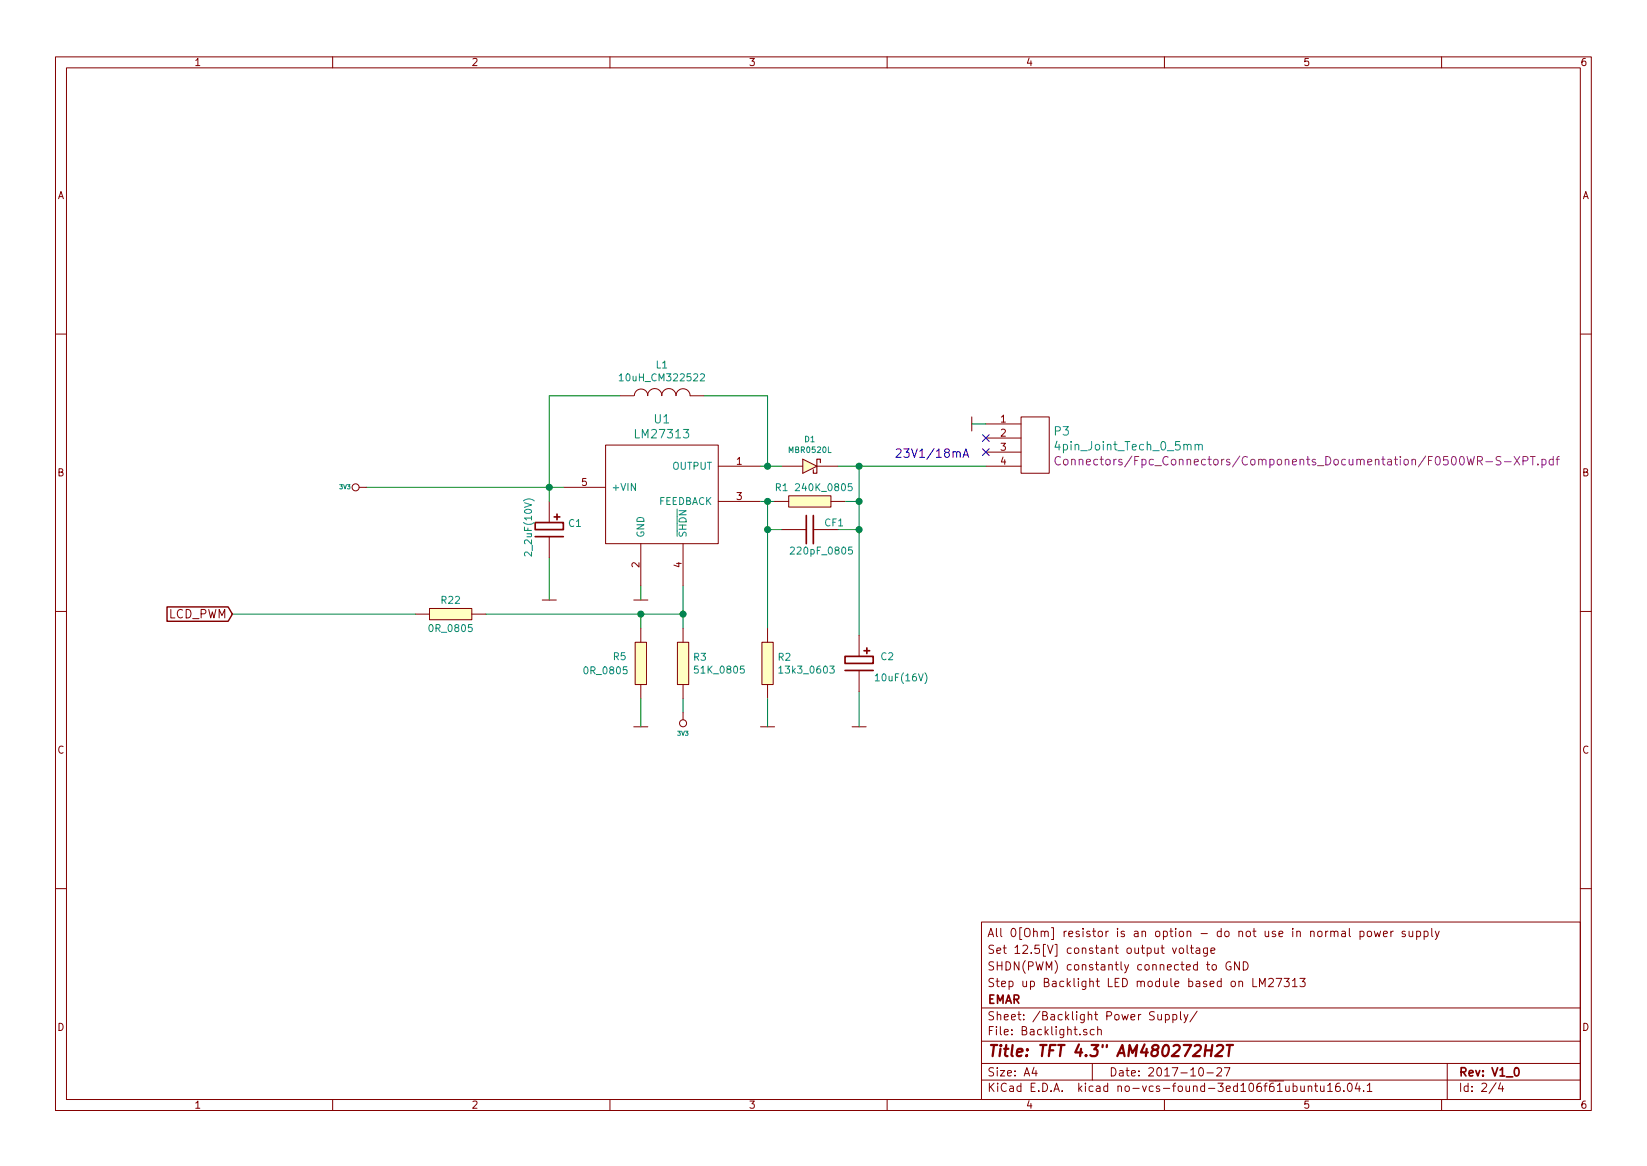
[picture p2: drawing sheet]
<svg xmlns="http://www.w3.org/2000/svg" width="297mm" height="210mm" viewBox="0 0 297 210" stroke-linecap="round" stroke-linejoin="round" font-family="sans-serif">
<g fill="none" stroke="#840000" stroke-width=".18">
<path d="M10 10.3h277v189.9h-277zM12 12.2h273v186.1h-273zM60 10.3v1.9M110 10.3v1.9M160 10.3v1.9M210 10.3v1.9M260 10.3v1.9M10 60.2h2M111.8 71.4h2.5M114.4 71.3a1.22 1.22 0 0 1 1.2-1.2 1.22 1.22 0 0 1 1.2 1.2M116.8 71.3a1.3 1.3 0 0 1 1.3-1.2 1.3 1.3 0 0 1 1.3 1.2M119.3 71.3a1.3 1.3 0 0 1 1.3-1.2 1.3 1.3 0 0 1 1.3 1.2 1.27 1.27 0 0 1 1.3-1.2 1.27 1.27 0 0 1 1.3 1.2"/>
<path d="M124.5 71.4h2.5M175.3 75.2v2.5M177.8 76.4h6.3M177.8 79h6.3M184.1 75.2h5.1v10.1h-5.1zM285 60.2h2M64.8 87.9h1.2M99.1 90.4v3.8M99.1 96.8v3.8M101.6 87.9h7.6M109.2 80.3h20.3v17.7h-20.3zM115.6 98v7.7"/>
<path d="M123.2 98v7.7M129.5 84.1h7.7M129.5 90.4h7.7M139.7 90.4h2.5M141 95.5h4.4M141 84.1h3.8M142.2 89.4h7.7v2h-7.7zM144.8 82.8l2.5 1.3-2.5 1.2zM146.7 95.5h4.4M147.3 84.1h3.8M149.9 90.4h2.5M177.8 84.1h6.3"/>
<path d="M177.8 81.5h6.3M10 110.3h2M74.9 110.7h2.6M77.5 109.7h7.6v2.1h-7.6zM85.1 110.7h2.5M97.8 108.2h2.5M114.3 108.2h2.5M114.6 115.8h2v7.6h-2zM115.6 113.3v2.5M122.2 115.8h2v7.6h-2zM123.2 113.3v2.5M137.4 115.8h2v7.6h-2z"/>
<path d="M138.4 113.3v2.5M154.9 114.5v3.9M285 110.3h2M114.3 131.1h2.5M115.6 123.4v2.6M123.2 123.4v2.6M123.2 128.5v1.3M137.2 131.1h2.5M138.4 123.4v2.6M153.7 131.1h2.5M154.9 120.9v3.8M10 160.2h2"/>
<path d="M177 166.3h108v32h-108zM211.5 170.9l.3 1 .4-1M212.8 171.1l.2-.2 .4 .2v.7l-.2 .1-.4-.1zM214.1 170.4v1.3l.2 .2M214.7 170.9h.5M214.9 170.4v1.3l.3 .2M215.7 171h.6l.1 .9M216.4 171.3l-.5 .1-.2 .2 .2 .3h.5M217.8 170.9v1.3l-.4 .2h-.3M217.8 171l-.5-.1-.3 .3 .1 .6 .2 .1h.5M218.4 171.4l.7-.1-.1-.3-.4-.1-.2 .2 .1 .8h.5M218.7 174.1l.2-.2 .4 .2 .1 .5-.1 .2-.4 .1-.2-.1z"/>
<path d="M221.9 173.5a.73 .73 0 0 0-.9 .5 .73 .73 0 0 0 .6 .9l.4-.1v-.5h-.3M223.5 173.4v1.5l-.8-1.5v1.5M224.2 173.4a.76 .76 0 0 1 .9 .8 .76 .76 0 0 1-.9 .7zM226 176.4v1.5h.7M227.2 177.9v-1.5l.5 1.1 .5-1.1v1.5M228.8 176.6l.6-.2 .3 .5-1 1h1M230.1 176.4h1.1l-.7 1.5M231.6 176.4h.9l-.5 .6 .4 .1v.7l-.2 .1-.6-.1M233.1 176.9l.4-.5v1.5M233.1 177.9h.8M234.4 176.4h1l-.5 .6 .4 .1v.7l-.2 .1-.7-.1M240.6 168.1a.36 .36 0 0 1 .4-.2 .36 .36 0 0 1 .3 .2v.8"/>
<path d="M242 168h.6v.9M242.6 168.3h-.5a.29 .29 0 0 0-.2 .3 .29 .29 0 0 0 .2 .3l.5-.1M243.4 167.4v1.3l.2 .2M245.3 168l.4-.1 .3 .3-.1 .6h-.6M245.3 167.9v1.5M246.6 168l.3-.1 .4 .1v.8l-.2 .1-.5-.1zM247.9 167.9l.2 1 .3-.7 .3 .7 .3-1M249.5 168.4l.7-.1-.1-.3-.4-.1-.2 .2 .1 .7h.5M250.9 167.9v1M251.3 167.9l-.4 .3M253.4 168l-.3-.1-.2 .2v.2l.5 .2v.3h-.5M254.1 167.9v.8a.39 .39 0 0 0 .7 .1"/>
<path d="M254.8 167.9v1M255.5 168l.4-.1 .3 .3-.1 .6-.2 .1-.4-.1M255.5 167.9v1.5M256.8 168l.5-.1 .3 .3-.2 .6h-.6M256.8 167.9v1.5M258.2 167.4v1.3l.2 .2M258.9 167.9l.3 1M259.6 167.9l-.5 1.4-.2 .1M285 160.2h2M60 198.3v1.9M110 198.3v1.9M160 198.3v1.9"/>
<path d="M177 194.8h108M177 191.8h108M177 187.8h108M177 181.8h108M186.5 192.5l-.4 1h1M186.8 193v1M196 185.7a.37 .37 0 0 0-.6 .1l.1 .2 .5 .2 .1 .1-.3 .3-.4-.1M197 191.8v3M197.3 185.7l-.4-.1-.3 .3 .1 .6 .2 .1 .4-.1M198 185.7a.37 .37 0 0 1 .6 .1v.8M198 185.1v1.5M208.8 182.9v.8a.39 .39 0 0 0 .7 .1"/>
<path d="M209.5 182.9v1M210 198.3v1.9M210.2 183l.4-.1 .3 .3-.1 .6-.2 .1-.4-.1M210.2 182.9v1.5M211.5 183l.5-.1 .2 .3-.1 .6h-.6M211.5 182.9v1.5M212.9 182.4v1.3l.2 .2M213.5 182.9l.4 1M214.2 182.9l-.5 1.4-.2 .1M215.9 182.3l-1.3 2M216.3 192.7l.3-.2a.86 .86 0 0 1 .1 1.5 .79 .79 0 0 1-.4-1.3zM217.7 193.5h1.1"/>
<path d="M219.5 192.7l.2-.2h.3l.3 .2v.3v.2l-.9 .8h.9M220.8 192.5h1l-.6 1.5M233.2 195.9l.5-.1 .2 .3v.6l-.2 .1-.5-.1M233.2 195.3v1.5M234.6 195.8v.9l.4 .1 .2-.1M235.2 195.8v1M235.9 196l.2-.2 .4 .1 .1 .9M235.9 195.8v1M237.1 195.8h.5M237.3 195.3v1.3l.3 .2M238.2 195.8v.8a.37 .37 0 0 0 .6 .1M238.8 195.8v1"/>
<path d="M239.4 195.8l.5-.5v1.5M239.4 196.8h.9M241.6 195.3a.59 .59 0 0 0-.7 .7v.7l.2 .1 .6-.1v-.5l-.1-.2-.5-.1-.2 .3M242.4 196.7v.1M243.2 195.5l.2-.2a.8 .8 0 0 1 .5 .8 .8 .8 0 0 1-.5 .7l-.2-.1-.2-.4zM244.8 195.2l-.4 1.1h1M245.1 195.8v1M245.9 196.7v.1M246.6 195.8l.4-.5v1.5M246.6 196.8h.8M260 198.3v1.9M261 191.8v6.5"/>
<path d="M269.8 195.2l-1.2 2M270.6 195.2l-.3 1.1h.9M271 195.8v1"/>
<circle cx="64.1" cy="87.9" r=".63"/>
<circle cx="123.2" cy="130.4" r=".63"/>
</g>
<path d="M96.5 94.2h5.1v1.3h-5.1zM96.5 96.8h5.1zM99.9 93.2h1.1M100.5 92.7v1M145.4 93v5M146.7 93v5M152.4 118.4h5.1v1.2h-5.1zM155.8 117.3h1M156.3 116.8v1.1M152.4 120.9h5.1zM273.2 192.7l.3-.2a.8 .8 0 0 1 .5 .8 .8 .8 0 0 1-.5 .7l-.3-.1-.1-.4z" fill="none" stroke="#840000" stroke-width=".3"/>
<path d="M217.4 189.4h1.1M218.6 188.4l-.2 2M219.5 188.6l.3-.2h.5a.43 .43 0 0 1 .3 .6l-.2 .3-1.2 1.1h1.2M221.2 188.4h1.2M221.8 188.4l-.2 2" fill="none" stroke="#840000" stroke-width=".41"/>
<g fill="none" stroke="#008484" stroke-width=".18">
<path d="M111.7 67.8l.3-.4v1.3M111.7 68.7h.7M126.3 67.5l.5-.1 .2 .1 .1 .3-.1 .2-.7 .7h.8M190.6 79.5l-.3 1.1h.9M94.4 90.3a1.4 1.4 0 0 1 1.9 0M142.5 98.8l.5-.2 .3 .4-.8 .9h.8M143.5 87.3l.4-.1 .2 .1 .1 .3-.1 .2-.7 .7h.8M153.6 87.2h-.6v.6l.4-.1 .3 .3v.3l-.3 .2-.4-.1M153.7 98.6h-.6l-.1 .7 .5-.2 .2 .3v.3l-.2 .2-.5-.1M215.5 80.3l.2-.2 .4 .1 .1 .9M215.5 80.1v1M216.2 80.3a.36 .36 0 0 1 .3-.2 .36 .36 0 0 1 .3 .2v.8"/>
<path d="M140.5 120.5l.3-.4v1.3M140.5 121.4h.7M149.7 120.1h.7l-.4 .5 .4 .1v.6l-.2 .1-.5-.1M157.9 121.9l.3-.4v1.3M157.9 122.8h.7"/>
</g>
<g fill="#ffffc2" stroke="#ffffc2" stroke-width=".18">
<path d="M122.2 115.8h2v7.6h-2z"/>
<path d="M137.4 115.8h2v7.6h-2z"/>
<path d="M144.8 82.8l2.5 1.3-2.5 1.2z"/>
<path d="M114.6 115.8h2v7.6h-2z"/>
<path d="M77.5 109.7h7.6v2.1h-7.6z"/>
<path d="M142.2 89.4h7.7v2h-7.7z"/>
</g>
<g fill="none" stroke="#008400" stroke-width=".18">
<path d="M111.8 71.4h-12.7v19M127 71.4h11.4v12.7M175.3 76.4h2.5M66 87.9h35.6M137.2 90.4h2.5M137.2 84.1h3.8M138.4 90.4v22.9M138.4 95.5h2.6M151.1 95.5h3.8M151.1 84.1h26.7M152.4 90.4h2.5M154.9 84.1v30.4"/>
<path d="M41.9 110.7h33M87.6 110.7h35.6M99.1 100.6v7.6M115.6 105.7v2.5M115.6 110.7v2.6M123.2 105.7v7.6M115.6 126v5.1M123.2 126v2.5M138.4 126v5.1M154.9 124.7v6.4"/>
</g>
<g fill="#008400" stroke="#008400" stroke-width=".25">
<circle cx="99.1" cy="87.9" r=".51"/>
<circle cx="123.2" cy="110.7" r=".51"/>
<circle cx="154.9" cy="84.1" r=".51"/>
<circle cx="138.4" cy="90.4" r=".51"/>
<circle cx="138.4" cy="95.5" r=".51"/>
<circle cx="154.9" cy="90.4" r=".51"/>
<circle cx="154.9" cy="95.5" r=".51"/>
<circle cx="138.4" cy="84.1" r=".51"/>
<circle cx="115.6" cy="110.7" r=".51"/>
</g>
<path d="M148 83.4v-.6h-.7v2.5h-.6v-.6" fill="none" stroke="#840000" stroke-width=".2"/>
<path d="M172.5 81.7l.2-.2h.4l.1 1M173.7 82.5l.5-1.6 .5 1.6M173.8 82h.8" fill="none" stroke="#0000c2" stroke-width=".18"/>
<path d="M30.1 109.4h11l.8 1.3-.8 1.3h-11z" fill="none" stroke="#840000" stroke-width=".25"/>
<g fill="none" stroke="#840084" stroke-width=".18">
<path d="M191.2 82.4a.68 .68 0 0 0-.9 .2 .68 .68 0 0 0 0 .9l.1 .1a.52 .52 0 0 0 .8 .1M191.9 83l.2-.2 .4 .2 .1 .5-.1 .3h-.4l-.2-.1zM193.3 83l.2-.2 .3 .1 .1 .9M193.3 82.8v1M194.6 83l.2-.2 .4 .1 .1 .9M194.6 82.8v1M271.3 83.3h1.2M273.1 82.3l1 1.5M274.1 82.3l-1 1.5M274.7 83.1l.7-.1 .2-.2-.1-.4-.2-.1h-.6v1.5M276 82.3h.9M276.4 82.3v1.5"/>
<path d="M277.4 83.7v.1M278.1 82.9l.4-.1 .3 .3v.4l-.1 .3h-.6M278.1 82.8v1.5M280.1 82.9l-.4-.1-.3 .3v.4l.2 .3h.5M280.1 82.3v1.5M280.6 82.8h.6M281.2 82.3l-.4 .2v1.3"/>
</g>
<path d="M177.2 78.4l1.2 1.2M178.4 78.4l-1.2 1.2M177.2 80.9l1.2 1.2M178.4 80.9l-1.2 1.2" fill="none" stroke="#000084" stroke-width=".18"/>
<text font-size="2.8" fill="#840000" x="178" y="190.5">Title: TFT 4.3&quot; AM480272H2T</text>
<g font-size="2.1" fill="#008484">
<text x="118" y="76.3">U1</text>
<text x="114.9" y="79">LM27313</text>
<text x="190.2" y="78.5">P3</text>
<text x="191" y="81.2">4pin_Joint_Tech_0_5mm</text>
</g>
<text font-size="2.1" fill="#0000c2" x="161.3" y="82.5">23V1/18mA</text>
<text font-size="2.1" fill="#840084" x="195.5" y="83.9">Connectors/Fpc_Connectors/Components_Documentation/F0500WR-S-XPT.pdf</text>
<g font-size="2.1" fill="#840000">
<text x="30.3" y="111.5">LCD_PWM</text>
<text x="178" y="172">Set 12.5[V] constant output voltage</text>
<text x="178" y="169">All 0[Ohm] resistor is an option - do not use in normal power supply</text>
<text x="178" y="178">Step up Backlight LED module based on LM27313</text>
<text x="178" y="175">SHDN(PWM) constantly connected to GND</text>
<text x="178" y="184">Sheet: /Backlight Power Supply/</text>
<text x="178" y="181">EMAR</text>
<text x="178" y="186.7">File: Backlight.sch</text>
<text x="178" y="196.9">KiCad E.D.A. kicad no-vcs-found-3ed106f61ubuntu16.04.1</text>
<text x="178" y="194.1">Size: A4</text>
<text x="200" y="194.1">Date: 2017-10-27</text>
<text x="263" y="194.1">Rev: V1_0</text>
<text x="263" y="196.9">Id: 2/4</text>
</g>
<g font-size="1.8" fill="#840000">
<text x="35" y="11.9">1</text>
<text x="85" y="11.9">2</text>
<text x="135" y="11.9">3</text>
<text x="185" y="11.9">4</text>
<text x="235" y="11.9">5</text>
<text x="285" y="11.9">6</text>
<text x="10.4" y="35.9">A</text>
<text x="285.4" y="35.9">A</text>
<text x="180.5" y="76.2">1</text>
<text x="132.9" y="83.8">1</text>
<text x="180.5" y="78.7">2</text>
<text x="180.5" y="81.3">3</text>
<text x="180.5" y="83.8">4</text>
<text x="10.4" y="85.9">B</text>
<text x="104.9" y="87.6">5</text>
<text x="285.4" y="85.9">B</text>
<text x="132.9" y="90.2">3</text>
<text x="115.3" y="102.3" transform="rotate(-90 115.3 102.3)">2</text>
<text x="122.9" y="102.3" transform="rotate(-90 122.9 102.3)">4</text>
<text x="10.4" y="135.9">C</text>
<text x="285.4" y="135.9">C</text>
<text x="10.4" y="185.9">D</text>
<text x="285.4" y="185.9">D</text>
<text x="35" y="199.9">1</text>
<text x="85" y="199.9">2</text>
<text x="135" y="199.9">3</text>
<text x="185" y="199.9">4</text>
<text x="235" y="199.9">5</text>
<text x="285" y="199.9">6</text>
</g>
<g font-size="1.8" fill="#008484">
<text x="112.4" y="68.8">10uH_CM322522</text>
<text x="118.4" y="66.4">L1</text>
<text x="110.2" y="88.5">+VIN</text>
<text x="121.3" y="84.7">OUTPUT</text>
<text x="139.9" y="88.6">R1</text>
<text x="144" y="88.6">240K_0805</text>
<text x="102.6" y="95">C1</text>
<text x="118.7" y="91.1">FEEDBACK</text>
<text x="148.8" y="94.9">CF1</text>
<text x="95.9" y="99.8" transform="rotate(-90 95.9 99.8)">2_2uF(10V)</text>
<text x="116.2" y="97" transform="rotate(-90 116.2 97)">GND</text>
<text x="123.8" y="97" transform="rotate(-90 123.8 97)">SHDN</text>
<text x="143.2" y="100">220pF_0805</text>
<text x="77.7" y="114">0R_0805</text>
<text x="79.7" y="108.9">R22</text>
<text x="110.6" y="119">R5</text>
<text x="125.1" y="119.1">R3</text>
<text x="140.4" y="119.1">R2</text>
<text x="158.9" y="119">C2</text>
<text x="105.6" y="121.6">0R_0805</text>
<text x="125.7" y="121.5">51K_0805</text>
<text x="141" y="121.5">13k3_0603</text>
<text x="158.3" y="122.9">10uF(16V)</text>
</g>
<g font-size="1.4" fill="#008484">
<text x="142.4" y="81.7">MBR0520L</text>
<text x="145.2" y="79.7">D1</text>
</g>
<g font-size="1.1" fill="#008484">
<text x="61.3" y="88.2">3V3</text>
<text x="122.3" y="132.7">3V3</text>
</g>
</svg>
